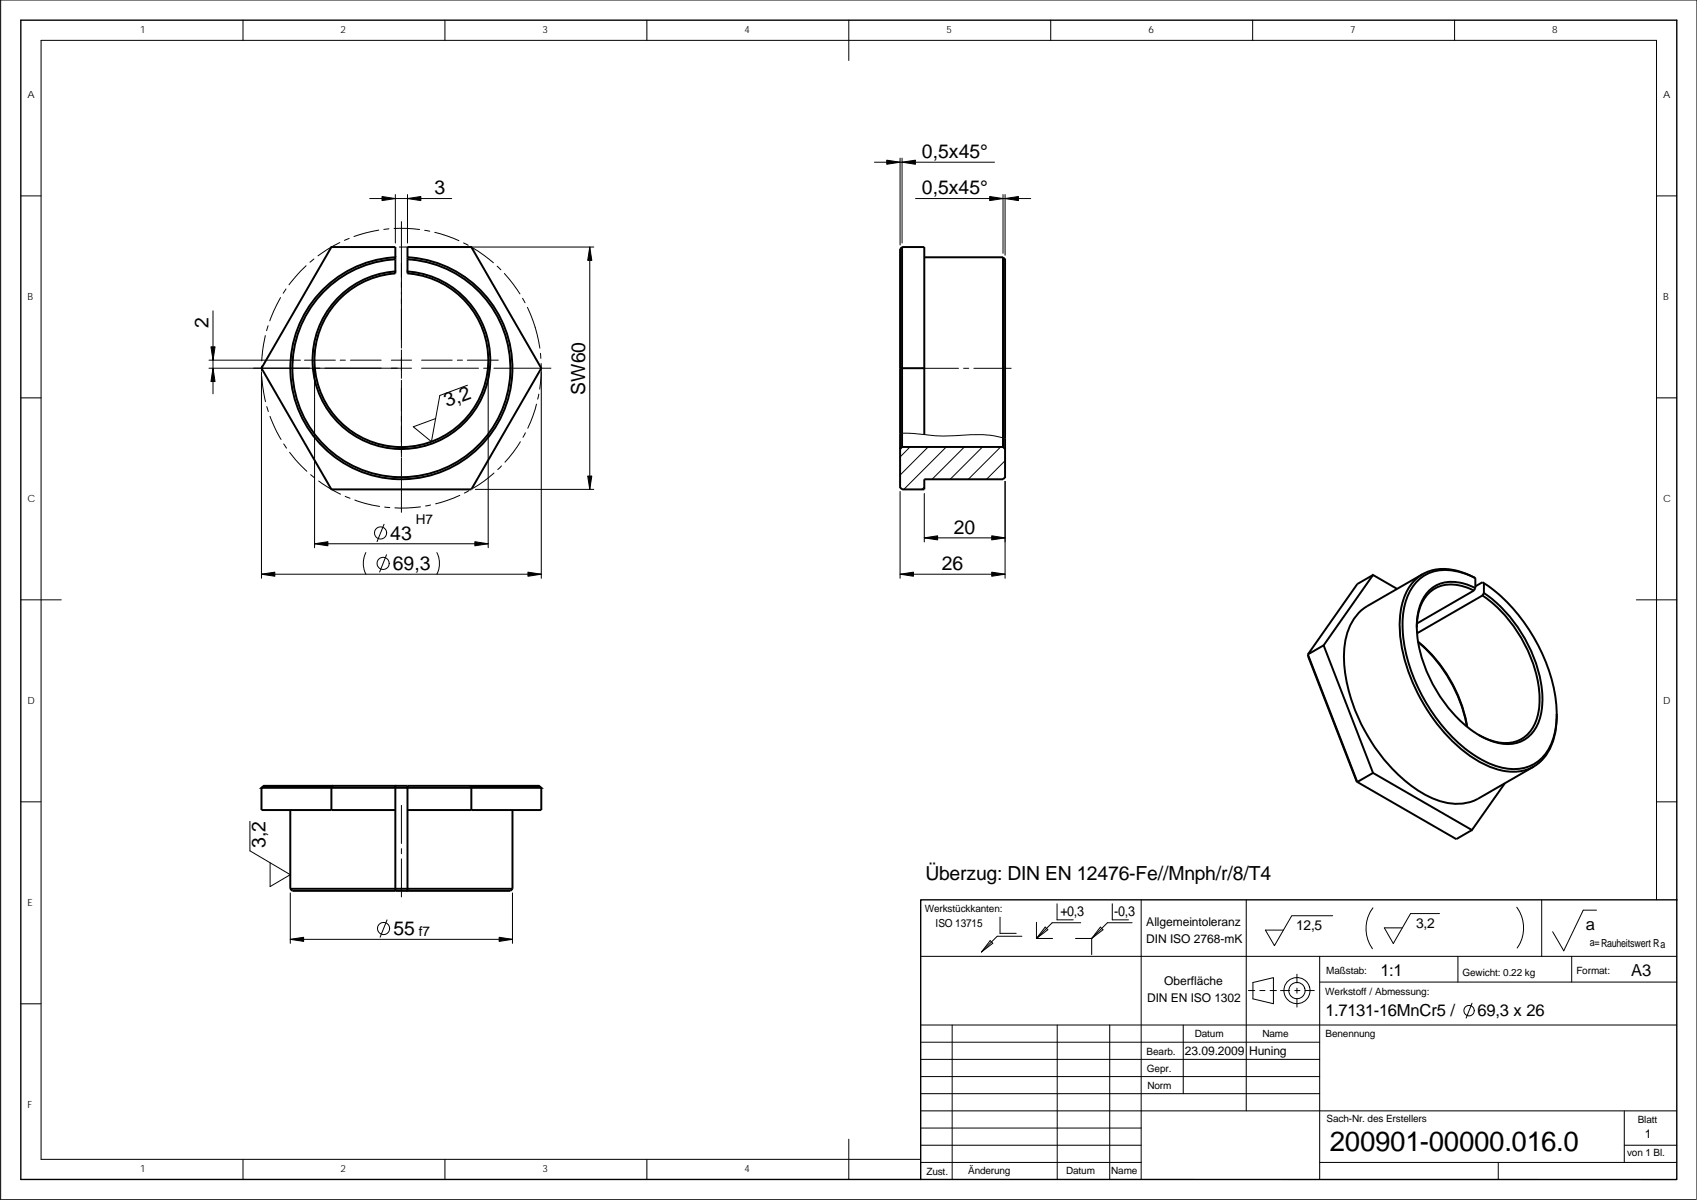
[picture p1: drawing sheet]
<svg xmlns="http://www.w3.org/2000/svg" width="420mm" height="297mm" viewBox="0 0 420 297" stroke-linecap="round" stroke-linejoin="round" font-family="sans-serif">
<g fill="none" stroke="#000" stroke-width=".25">
<path d="M60.2 5v5M110.2 5v5M160.2 5v5M210.2 5v10M260.1 5v5M310.1 5v5M360.1 5v5M222.9 39.1v21.5M223.3 39.1v21.1M5.2 48.5h5M86.5 59l-1.2 .5M91.5 49.1h20.3"/>
<path d="M93.8 57l-3.3 .7-2.9 .8M96.3 56.6l-1.3 .2M97.6 56.6l3.1-.1 3.2 .3M97.9 48.2v12M99.4 54.9v13.7M100.9 48.2v12M105.1 57l1.3 .2M107.6 57.5l3.1 .9 2.9 1.2M226.7 49.1h28.5M246.2 40.2h-29.7M248.3 48.2v14.5M248.8 48.2v15"/>
<path d="M410.1 48.5h5.1M52.7 76.9v20.6M69.5 73.7l-1.7 3.3-1 2.4M70.8 71.5l-.7 1.1M75.8 65.8l-4.2 4.7M77.7 64.1l-1 .8M84.1 60l-3 1.7-2.4 1.6M98.9 61.2h48.1M99.4 69.9v1.2M99.4 72.4v13.7M99.4 65.2v7.6M114.8 60.1l1.1 .6"/>
<path d="M117 61.3l2.8 1.9 2.4 1.8M123.1 65.9l.9 .9M124.9 67.7l2.2 2.7 1.6 2.3M129.4 73.8l.6 1.2M130.6 76.1a33.9 33.9 0 0 1 3.1 10.1M146 61.2v59.9M5.2 98.5h5M51.7 89.2h22.7M64.7 92.1v51.1M64.8 90.6v1.3M64.8 93.2l.9 6.2M65.7 83.1l-.7 3.8-.2 2.4"/>
<path d="M66.4 80.6l-.4 1.2M75.4 89.2h7.6M77.9 90.1v45.5M84.2 89.2h1.3M86.8 89.2h7.6M96.9 89.2h5M99.4 86.6v7M99.4 94.1v15.5M101.9 91.1h-50.2M104.4 91.1h14.1M104.4 89.2h7.6M113.2 89.2h1.3"/>
<path d="M115.7 89.2h7.7M115.7 95.4l-6.8 2.5-2.1 11.4-4.5-3.7 5.6-2M119.7 91.1h1.3M120.9 90.1v45.5M122.3 91.1h14.1M133.4 97.6l-.3 1.2M133.8 87.5l.1 1.2M134 90v2.9l-.4 3.4M134 92.1v51.1M228.1 91.2h9.2M238.6 91.2h1.2M241.1 91.2h9.2"/>
<path d="M410.1 98.5h5.1M66 100.6l.4 1.3M66.9 103.1l1.6 3.7 1.1 2M70.2 109.9l.7 1M71.7 112l1.6 1.9 2.7 2.7M76.9 117.5l1 .8M78.9 119.1l2.2 1.4 3.2 1.8M99.4 110.8v1.3M99.4 113.4v13.4M99.4 105.5v7.6M122.3 117.1l-2.5 2-2.6 1.7M124.2 115.3l-1 .9"/>
<path d="M128.8 109.3l-1.7 2.6-2.1 2.5M130.1 107.1l-.6 1.1M132.8 100l-.8 2.9-1.3 3.1M222.9 107.3h3.2a60.4 60.4 0 0 0 15.3 .3h1.2a22.9 22.9 0 0 1 6.2 .9M225.3 110.6l-2.4 2.5M229.8 110.6l-6.9 7M234.3 110.6l-10.5 10.5M238.8 110.6l-8 8M243.3 110.6l-8 8M247.7 110.6l-8 8M248.8 114l-4.5 4.6M248.8 119.1v24.1"/>
<path d="M77.9 134.6h43M85.5 122.9l1.2 .4M87.9 123.8l2.6 .8 3.5 .7M90.6 136.8a6 6 0 0 0 0 5.3M95.1 129.8l-1.7 4.3M95.2 125.5l1.3 .1M95.7 137.3l-1.7 4.3M104.1 125.5l-3.4 .3-2.9-.1M106.6 125l-1.2 .2M108.2 136.8a6 6 0 0 1 0 5.3M113.8 122.6l-3.1 1.3-2.8 .8M116.1 121.5l-1.1 .5"/>
<path d="M117.7 121.1h29.3M222.9 121.6v21.6M228.8 120.6l-.5 .5M228.8 122.2v12M228.8 133.1h20M5.2 148.5h10M64.7 142.1h69.3M222.9 142.1h25.9M405.1 148.5h10.1M5.2 198.5h5M99.4 199.4v9.4M410.1 198.5h5.1"/>
<path d="M61.9 203.3v7.3l10 5.9-5 3v-5.9M99.4 210.1v1.2M99.4 212.6v9.4M71.9 221v12.5M71.9 232.5h55M95.8 227.7l-1.7 4.3M126.9 221v12.5M228 236.7h187.2M245.2 232.8l.6 .7-2.8 2.1zM247.6 227v4h4M253 231.8h-6.1l-3.9 3.8M256.6 232.3h4"/>
<path d="M256.6 228.3v4M258.8 229.5l.6 .6-2.8 2.2zM261.7 223.7v4h4M267.6 228.4h-7.1l-3.9 3.9M270.3 232.3v4M272.4 229.5l.7 .6-2.8 2.2zM275.4 223.7v4h4M280.3 228.4h-6.1l-3.9 3.9h-4M282.5 222.7v69.3M308.6 222.7v52.3M326.7 236.7v55.3M330 226.7h-10.2l-4.3 7.4-2.2-3.9h4.5"/>
<path d="M339.9 224.7a8.6 8.6 0 0 0-.1 10.1M356.4 226.1h-7.2l-4.2 7.5-2.3-3.9h4.5M361 236.7v6.4M375.5 224.6a8.6 8.6 0 0 1 .1 10.1M381.7 222.7v14M389.1 236.7v6.4M395.3 225.3h-3.3l-4.8 10.1-2.8-4.8M410.1 222.7v-212.7h-399.9v277h217.8M5.2 248.5h5M228 253.7h187.2M228 258h98.7M235.7 253.7v38.3"/>
<path d="M261.8 253.7v38.3M274.8 253.7v38.3M293 253.7v17M309.1 245.2h1.6M310.2 243.2l5.1-1.2v6.5l-5.1-1.3zM311.9 245.2h1.3M314.5 245.2h1.5M317 245.2h2.3M320.6 245.2h1.2M321.1 241.2v2.1M321.1 244.6v1.3M321.1 247.1v2.2"/>
<path d="M323.1 245.2h2.3M326.7 243.1h88.5M364.5 248.3l-1.5 3.7M228 262.2h98.7M228 266.5h98.7M228 270.7h98.7M228 275h187.2M228 279.2h54.5M402.2 275v12.7M60.2 287v5M110.2 287v5M160.2 287v5"/>
<path d="M210.2 282v10M228 287.7h54.5M228 283.5h54.5M326.7 287.7h88.5M371 287.7v4.3M402.2 283.5h13M420.1 296.9v-296.9h-419.9v297h419.7"/>
<circle cx="94.2" cy="131.9" r="1.5"/>
<circle cx="94.9" cy="139.5" r="1.51"/>
<circle cx="95" cy="229.8" r="1.5"/>
<circle cx="321.1" cy="245.2" r="3.2"/>
<circle cx="321.1" cy="245.2" r="2.01"/>
<circle cx="363.7" cy="250.2" r="1.29"/>
</g>
<path d="M228 222.7h187.2v69.3h-187.2zM415.2 222.7v-217.7h-410v287h222.8" fill="none" stroke="#000" stroke-width=".34"/>
<g fill="none" stroke="#000" stroke-width=".49">
<path d="M83.4 74a21.8 21.8 0 0 1 14.5-6.8v.5a21.5 21.5 0 0 0-16.9 32.6 21.5 21.5 0 0 0 36.8 0 21.5 21.5 0 0 0-16.9-32.6v-.5a22 22 0 0 1 19.5 28.4 22 22 0 0 1-32.1 12.6 22 22 0 0 1-4.9-34.2zM97.9 64.2a27 27 0 0 0-21.7 40.7 27 27 0 0 0 46.1 .5 27 27 0 0 0-20.8-41.2h-.6M97.9 63.7v-2.5h-15.8l-17.4 29.9 17.4 30h34.6l17.3-30-17.3-29.9h-15.8v6M97.9 64.2v3M100.9 63.7a27.5 27.5 0 0 1 22 41.6 27.5 27.5 0 0 1-47.1 0 27.5 27.5 0 0 1 22.1-41.6v.5M223.3 61.2l-.4 .4v49.5M223.3 61.2h5.5v46.4M223.3 61.2v46M228.8 63.7h19.5M248.3 63.7v44.7M248.3 63.7l.5 .5v46.9M222.9 91.1h5.9"/>
<path d="M223.3 110.6h25l.5 .5v7.1l-.5 .4h-19.5v2.5h-5.5l-.4-.4v-9.6zM223.3 107.3v3.3M248.3 108.4v2.2M327.7 159.7l-3.9 2.3M339.9 142.3l-3.8 2.3-12.3 17.4M345.9 145.8l-6-3.5-12.2 17.4 12.2 31.6 24.5 14.2 8.2-11.6M351.1 158.9a35 35 0 0 1 12.2 21M351.1 158.9a35.9 35.9 0 0 1 12.1 21M352.2 142.1l-13.8 8a12.7 12.7 0 0 0-5.5 10 38.5 38.5 0 0 0 5.7 22.1 39.3 39.3 0 0 0 14.8 14.8 13.3 13.3 0 0 0 12.5 .7l13.8-7.9M364.9 146.2a10 10 0 0 0-9.9-.4 10.8 10.8 0 0 0-4.2 9.5M364.9 146.2l-14.1 8.1M365.3 143.1a14.8 14.8 0 0 0-11.2-1.8 11 11 0 0 0-7.1 9 33.1 33.1 0 0 0 3.3 19.8 41.7 41.7 0 0 0 15.6 18.3 15.8 15.8 0 0 0 11.6 2.3 11 11 0 0 0 7.5-9.1l.4-4.9"/>
<path d="M365.3 143.1a14.4 14.4 0 0 0-10.9-1.5 10.7 10.7 0 0 0-6.6 8 31.8 31.8 0 0 0 3 20 40.2 40.2 0 0 0 16.1 18.5 13.9 13.9 0 0 0 12.3 1.3 11.5 11.5 0 0 0 6-9.2 35.5 35.5 0 0 0-5.2-22 39.1 39.1 0 0 0-13-14.1l-1.7 1M365.3 145.6a11 11 0 0 0-9.5-.8 9.7 9.7 0 0 0-4.9 7.9 31.5 31.5 0 0 0 7 21.6 25.3 25.3 0 0 0 12.4 9.5 8.3 8.3 0 0 0 11.1-6.5 26.8 26.8 0 0 0-3.1-17.7 33.9 33.9 0 0 0-10.9-12.8M365.3 143.1v2.5M365.3 145.6l-.4 .6M367 147.4l-16.2 9.4M367.4 146.8l-.4 .6a34 34 0 0 1 14.2 25.1 12.1 12.1 0 0 1-3.3 9.6 9 9 0 0 1-9.9 .8l-1.8-1M367.4 144.3v2.5M323.8 162l12.3 31.6M64.7 195v5.5h33.2M82.1 195l.2-.5h15.6v26M82.1 195h18.8v25M82.1 195v5.5"/>
<path d="M82.3 194.5h-17l-.6 .5h17.4M97.9 194.5h18.5M100.9 194.5v.5h15.8v5.5M116.4 194.5h17l.6 .5h-17.3zM134 195v5.5h-33.1M336.1 193.6l24.5 14.1 3.8-2.2M339.9 191.3l-3.8 2.3M71.9 200.5v19.5M126.9 200.5v19.5M71.9 220h29M71.9 220l.5 .5h25.5M97.9 220.5h3"/>
<path d="M100.9 220h26M100.9 220v.5h20.6h4.9l.5-.5"/>
</g>
<g fill="#000" stroke="#000" stroke-width=".25">
<path d="M94.6 48.6l3.3 .5-3.3 .6z" fill-rule="evenodd"/>
<path d="M100.9 49.1l3.3-.5v1.1z" fill-rule="evenodd"/>
<path d="M219.6 39.6l3.3 .6-3.3 .5z" fill-rule="evenodd"/>
<path d="M223.3 40.2l3.3-.6v1.1z" fill-rule="evenodd"/>
<path d="M245 48.6l3.3 .5-3.3 .6z" fill-rule="evenodd"/>
<path d="M248.8 49.1l3.3-.5v1.1z" fill-rule="evenodd"/>
<path d="M146 61.2l.5 3.3h-1z" fill-rule="evenodd"/>
<path d="M52.2 85.9h1l-.5 3.3z" fill-rule="evenodd"/>
<path d="M52.7 91.1l.5 3.3h-1z" fill-rule="evenodd"/>
<path d="M77.9 134.6l3.3-.5v1z" fill-rule="evenodd"/>
<path d="M117.6 134.1l3.3 .5-3.3 .5z" fill-rule="evenodd"/>
<path d="M145.5 117.8h1l-.5 3.3z" fill-rule="evenodd"/>
<path d="M228.8 133.1l3.3-.5v1z" fill-rule="evenodd"/>
<path d="M245.5 132.6l3.3 .5-3.3 .5z" fill-rule="evenodd"/>
<path d="M64.7 142.1l3.3-.5v1z" fill-rule="evenodd"/>
<path d="M130.7 141.6l3.3 .5-3.3 .5z" fill-rule="evenodd"/>
<path d="M222.9 142.1l3.3-.5v1z" fill-rule="evenodd"/>
<path d="M245.5 141.6l3.3 .5-3.3 .5z" fill-rule="evenodd"/>
<path d="M71.9 232.5l3.3-.5v1z" fill-rule="evenodd"/>
<path d="M123.6 232l3.3 .5-3.3 .5z" fill-rule="evenodd"/>
</g>
<text font-size="6.9" x="329.2" y="285">200901-00000.016.0</text>
<g font-size="4.8">
<text x="228.3" y="39.1">0,5x45°</text>
<text x="107.6" y="48.1">3</text>
<text x="228.3" y="48.1">0,5x45°</text>
<text x="51.6" y="81.2" transform="rotate(-90 51.6 81.2)">2</text>
<text x="110.7" y="100.8" transform="rotate(-20 110.7 100.8)">3,2</text>
<text x="144.9" y="97.7" transform="rotate(-90 144.9 97.7)">SW60</text>
<text x="96.6" y="133.6">43</text>
<text x="236.2" y="132.1">20</text>
<text x="97.2" y="141.1">69,3</text>
<text x="233.2" y="141.1">26</text>
<text x="65.8" y="210" transform="rotate(-90 65.8 210)">3,2</text>
<text x="229.1" y="217.7">Überzug: DIN EN 12476-Fe//Mnph/r/8/T4</text>
<text x="97.4" y="231.5">55</text>
</g>
<g font-size="4.1">
<text x="392.6" y="230.1">a</text>
<text x="341.8" y="241.7">1:1</text>
<text x="403.8" y="241.7">A3</text>
<text x="328.2" y="251.6">1.7131-16MnCr5 /</text>
<text x="365.8" y="251.6">69,3 x 26</text>
</g>
<g font-size="3.4">
<text x="262.5" y="226.7">+0,3</text>
<text x="275.9" y="226.7">-0,3</text>
<text x="320.9" y="230.3">12,5</text>
<text x="350.6" y="229.7">3,2</text>
</g>
<g font-size="3.3">
<text x="102.9" y="129.8">H7</text>
<text x="103.7" y="231.8">f7</text>
</g>
<g font-size="3">
<text x="283.8" y="233.3">DIN ISO 2768-mK</text>
<text x="283.8" y="229.1">Allgemeintoleranz</text>
<text x="288.3" y="243.8">Oberfläche</text>
<text x="284" y="248">DIN EN ISO 1302</text>
<text x="293.4" y="261.1">23.09.2009</text>
<text x="309.3" y="261.1">Huning</text>
<text x="407.2" y="281.8">1</text>
</g>
<g font-size="2.7">
<text x="231.6" y="229.5">ISO 13715</text>
<text x="393.6" y="234.3">a=Rauheitswert Ra</text>
</g>
<g font-size="2.5">
<text x="34.7" y="8.2">1</text>
<text x="84.3" y="8.2">2</text>
<text x="134.3" y="8.2">3</text>
<text x="184.3" y="8.2">4</text>
<text x="234.3" y="8.2">5</text>
<text x="284.3" y="8.2">6</text>
<text x="334.3" y="8.2">7</text>
<text x="384.3" y="8.2">8</text>
<text x="6.8" y="24.2">A</text>
<text x="411.8" y="24.2">A</text>
<text x="6.8" y="74.2">B</text>
<text x="411.8" y="74.2">B</text>
<text x="6.8" y="124.2">C</text>
<text x="411.8" y="124.2">C</text>
<text x="6.8" y="174.2">D</text>
<text x="411.8" y="174.2">D</text>
<text x="6.8" y="224.2">E</text>
<text x="228.9" y="225.7">Werkstückkanten:</text>
<text x="328.4" y="241.1">Maßstab:</text>
<text x="362.1" y="241.5">Gewicht: 0.22 kg</text>
<text x="390.3" y="241.1">Format:</text>
<text x="328.1" y="246.4">Werkstoff / Abmessung:</text>
<text x="295.8" y="256.8">Datum</text>
<text x="312.6" y="256.7">Name</text>
<text x="328.2" y="256.8">Benennung</text>
<text x="283.9" y="261.1">Bearb.</text>
<text x="284" y="265.2">Gepr.</text>
<text x="284.1" y="269.5">Norm</text>
<text x="6.8" y="274.2">F</text>
<text x="328.4" y="277.8">Sach-Nr. des Erstellers</text>
<text x="405.5" y="278">Blatt</text>
<text x="402.8" y="286.2">von 1 Bl.</text>
<text x="34.7" y="290.2">1</text>
<text x="84.3" y="290.2">2</text>
<text x="134.3" y="290.2">3</text>
<text x="184.3" y="290.2">4</text>
<text x="229.4" y="290.8">Zust.</text>
<text x="239.7" y="290.6">Änderung</text>
<text x="264" y="290.6">Datum</text>
<text x="275.1" y="290.7">Name</text>
</g>
</svg>
